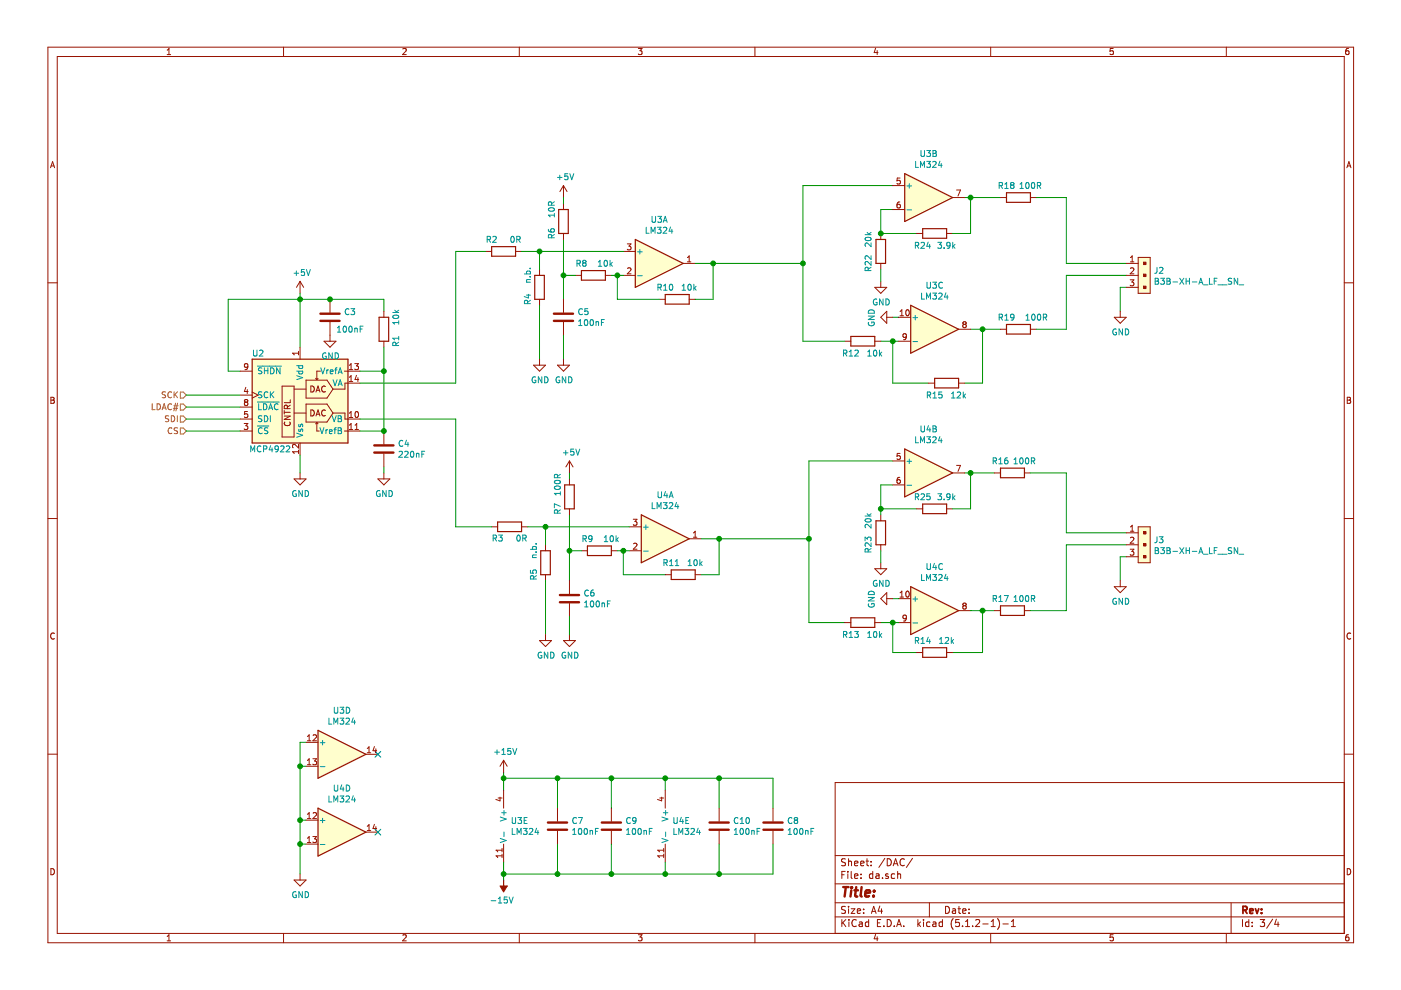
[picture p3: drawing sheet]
EESchema Schematic File Version 4
LIBS:laser_control-cache
EELAYER 29 0
EELAYER END
$Descr A4 11693 8268
encoding utf-8
Sheet 3 4
Title ""
Date ""
Rev ""
Comp ""
Comment1 ""
Comment2 ""
Comment3 ""
Comment4 ""
$EndDescr
$Comp
L Analog_DAC:MCP4922 U2
U 1 1
P 2500 3300
F 0 "U2" H 2150 3650 50  0000 C CNN
F 1 "MCP4922" H 2250 2850 50  0000 C CNN
F 2 "Package_SO:TSSOP-14_4.4x5mm_P0.65mm" H 3300 3000 50  0001 C CNN
F 3 "http://ww1.microchip.com/downloads/en/DeviceDoc/22250A.pdf" H 3300 3000 50  0001 C CNN
	1    2500 3300
	1    0    0    -1  
$EndComp
$Comp
L power:+5V #PWR08
U 1 1
P 2500 2450
F 0 "#PWR08" H 2500 2300 50  0001 C CNN
F 1 "+5V" H 2515 2623 50  0000 C CNN
F 2 "" H 2500 2450 50  0001 C CNN
F 3 "" H 2500 2450 50  0001 C CNN
	1    2500 2450
	1    0    0    -1  
$EndComp
$Comp
L power:GND #PWR09
U 1 1
P 2500 3950
F 0 "#PWR09" H 2500 3700 50  0001 C CNN
F 1 "GND" H 2505 3777 50  0000 C CNN
F 2 "" H 2500 3950 50  0001 C CNN
F 3 "" H 2500 3950 50  0001 C CNN
	1    2500 3950
	1    0    0    -1  
$EndComp
Wire Wire Line
	2500 2450 2500 2500
Text HLabel 1550 3300 0    50   Input ~ 0
SCK
Text HLabel 1550 3500 0    50   Input ~ 0
SDI
Text HLabel 1550 3600 0    50   Input ~ 0
CS
Wire Wire Line
	1550 3300 2000 3300
Wire Wire Line
	1550 3500 2000 3500
Wire Wire Line
	2000 3600 1550 3600
$Comp
L Amplifier_Operational:LM324 U3
U 5 1
P 4300 6900
F 0 "U3" H 4258 6946 50  0000 L CNN
F 1 "LM324" H 4258 6855 50  0000 L CNN
F 2 "Package_SO:SOIC-14_3.9x8.7mm_P1.27mm" H 4250 7000 50  0001 C CNN
F 3 "http://www.ti.com/lit/ds/symlink/lm2902-n.pdf" H 4350 7100 50  0001 C CNN
	5    4300 6900
	1    0    0    -1  
$EndComp
Wire Wire Line
	4200 6450 4200 6500
Wire Wire Line
	4200 7200 4200 7300
$Comp
L power:+15V #PWR018
U 1 1
P 4200 6450
F 0 "#PWR018" H 4200 6300 50  0001 C CNN
F 1 "+15V" H 4215 6623 50  0000 C CNN
F 2 "" H 4200 6450 50  0001 C CNN
F 3 "" H 4200 6450 50  0001 C CNN
	1    4200 6450
	1    0    0    -1  
$EndComp
$Comp
L power:-15V #PWR019
U 1 1
P 4200 7350
F 0 "#PWR019" H 4200 7450 50  0001 C CNN
F 1 "-15V" H 4215 7523 50  0000 C CNN
F 2 "" H 4200 7350 50  0001 C CNN
F 3 "" H 4200 7350 50  0001 C CNN
	1    4200 7350
	-1   0    0    1   
$EndComp
Wire Wire Line
	6700 2850 7050 2850
Wire Wire Line
	7500 2650 7450 2650
Wire Wire Line
	8100 2750 8200 2750
Connection ~ 8200 2750
Wire Wire Line
	8200 2750 8350 2750
$Comp
L Device:R R19
U 1 1
P 8500 2750
F 0 "R19" V 8400 2650 50  0000 C CNN
F 1 "100R" V 8400 2900 50  0000 C CNN
F 2 "Resistor_SMD:R_0805_2012Metric_Pad1.15x1.40mm_HandSolder" V 8430 2750 50  0001 C CNN
F 3 "~" H 8500 2750 50  0001 C CNN
F 4 "R" H 8500 2750 50  0001 C CNN "Spice_Primitive"
F 5 "100" H 8500 2750 50  0001 C CNN "Spice_Model"
F 6 "Y" H 8500 2750 50  0001 C CNN "Spice_Netlist_Enabled"
	1    8500 2750
	0    1    1    0   
$EndComp
Wire Wire Line
	8200 3200 8200 2750
Wire Wire Line
	8050 3200 8200 3200
Wire Wire Line
	7450 3200 7750 3200
Wire Wire Line
	7450 2850 7500 2850
Connection ~ 7450 2850
Wire Wire Line
	7450 3200 7450 2850
Wire Wire Line
	7350 2850 7450 2850
Wire Wire Line
	7450 1750 7350 1750
Wire Wire Line
	7350 1750 7350 1950
$Comp
L Device:R R15
U 1 1
P 7900 3200
F 0 "R15" V 8000 3100 50  0000 C CNN
F 1 "12k" V 8000 3300 50  0000 C CNN
F 2 "Resistor_SMD:R_0805_2012Metric_Pad1.15x1.40mm_HandSolder" V 7830 3200 50  0001 C CNN
F 3 "~" H 7900 3200 50  0001 C CNN
F 4 "R" H 7900 3200 50  0001 C CNN "Spice_Primitive"
F 5 "12k" H 7900 3200 50  0001 C CNN "Spice_Model"
F 6 "Y" H 7900 3200 50  0001 C CNN "Spice_Netlist_Enabled"
	1    7900 3200
	0    1    1    0   
$EndComp
$Comp
L Device:R R12
U 1 1
P 7200 2850
F 0 "R12" V 7300 2750 50  0000 C CNN
F 1 "10k" V 7300 2950 50  0000 C CNN
F 2 "Resistor_SMD:R_0805_2012Metric_Pad1.15x1.40mm_HandSolder" V 7130 2850 50  0001 C CNN
F 3 "~" H 7200 2850 50  0001 C CNN
F 4 "R" H 7200 2850 50  0001 C CNN "Spice_Primitive"
F 5 "10k" H 7200 2850 50  0001 C CNN "Spice_Model"
F 6 "Y" H 7200 2850 50  0001 C CNN "Spice_Netlist_Enabled"
	1    7200 2850
	0    1    1    0   
$EndComp
Wire Wire Line
	6700 1550 7450 1550
Connection ~ 8100 1650
Wire Wire Line
	8100 1650 8350 1650
$Comp
L Device:R R18
U 1 1
P 8500 1650
F 0 "R18" V 8400 1550 50  0000 C CNN
F 1 "100R" V 8400 1750 50  0000 C CNN
F 2 "Resistor_SMD:R_0805_2012Metric_Pad1.15x1.40mm_HandSolder" V 8430 1650 50  0001 C CNN
F 3 "~" H 8500 1650 50  0001 C CNN
F 4 "R" H 8500 1650 50  0001 C CNN "Spice_Primitive"
F 5 "100" H 8500 1650 50  0001 C CNN "Spice_Model"
F 6 "Y" H 8500 1650 50  0001 C CNN "Spice_Netlist_Enabled"
	1    8500 1650
	0    1    1    0   
$EndComp
Wire Wire Line
	8100 1650 8100 1950
Wire Wire Line
	8100 1650 8050 1650
$Comp
L power:GND #PWR020
U 1 1
P 7450 2650
F 0 "#PWR020" H 7450 2400 50  0001 C CNN
F 1 "GND" H 7455 2477 50  0000 C CNN
F 2 "" H 7450 2650 50  0001 C CNN
F 3 "" H 7450 2650 50  0001 C CNN
	1    7450 2650
	0    1    1    0   
$EndComp
$Comp
L Amplifier_Operational:LM324 U3
U 1 1
P 5500 2200
F 0 "U3" H 5500 2567 50  0000 C CNN
F 1 "LM324" H 5500 2476 50  0000 C CNN
F 2 "Package_SO:SOIC-14_3.9x8.7mm_P1.27mm" H 5450 2300 50  0001 C CNN
F 3 "http://www.ti.com/lit/ds/symlink/lm2902-n.pdf" H 5550 2400 50  0001 C CNN
F 4 "X" H 5500 2200 50  0001 C CNN "Spice_Primitive"
F 5 "LMX24_LM2902" H 5500 2200 50  0001 C CNN "Spice_Model"
F 6 "Y" H 5500 2200 50  0001 C CNN "Spice_Netlist_Enabled"
F 7 "/Volumes/Macintosh HD/Users/jorgkrein/Downloads/LMx24_LM2902.cir" H 5500 2200 50  0001 C CNN "Spice_Lib_File"
	1    5500 2200
	1    0    0    -1  
$EndComp
$Comp
L Amplifier_Operational:LM324 U4
U 3 1
P 7800 5100
F 0 "U4" H 7800 5467 50  0000 C CNN
F 1 "LM324" H 7800 5376 50  0000 C CNN
F 2 "Package_SO:SOIC-14_3.9x8.7mm_P1.27mm" H 7750 5200 50  0001 C CNN
F 3 "http://www.ti.com/lit/ds/symlink/lm2902-n.pdf" H 7850 5300 50  0001 C CNN
	3    7800 5100
	1    0    0    -1  
$EndComp
$Comp
L Amplifier_Operational:LM324 U3
U 3 1
P 7800 2750
F 0 "U3" H 7800 3117 50  0000 C CNN
F 1 "LM324" H 7800 3026 50  0000 C CNN
F 2 "Package_SO:SOIC-14_3.9x8.7mm_P1.27mm" H 7750 2850 50  0001 C CNN
F 3 "http://www.ti.com/lit/ds/symlink/lm2902-n.pdf" H 7850 2950 50  0001 C CNN
	3    7800 2750
	1    0    0    -1  
$EndComp
Wire Wire Line
	7350 4250 7650 4250
Wire Wire Line
	6750 5200 7050 5200
Wire Wire Line
	7500 5000 7450 5000
Wire Wire Line
	8100 5100 8200 5100
Connection ~ 8200 5100
Wire Wire Line
	8200 5100 8300 5100
$Comp
L Device:R R17
U 1 1
P 8450 5100
F 0 "R17" V 8350 5000 50  0000 C CNN
F 1 "100R" V 8350 5200 50  0000 C CNN
F 2 "Resistor_SMD:R_0805_2012Metric_Pad1.15x1.40mm_HandSolder" V 8380 5100 50  0001 C CNN
F 3 "~" H 8450 5100 50  0001 C CNN
	1    8450 5100
	0    1    1    0   
$EndComp
Wire Wire Line
	8200 5450 8200 5100
Wire Wire Line
	7950 5450 8200 5450
Wire Wire Line
	7450 5450 7650 5450
Wire Wire Line
	7450 5200 7500 5200
Connection ~ 7450 5200
Wire Wire Line
	7450 5450 7450 5200
Wire Wire Line
	7350 5200 7450 5200
Wire Wire Line
	7450 4050 7350 4050
Wire Wire Line
	7350 4050 7350 4250
$Comp
L Device:R R14
U 1 1
P 7800 5450
F 0 "R14" V 7700 5350 50  0000 C CNN
F 1 "12k" V 7700 5550 50  0000 C CNN
F 2 "Resistor_SMD:R_0805_2012Metric_Pad1.15x1.40mm_HandSolder" V 7730 5450 50  0001 C CNN
F 3 "~" H 7800 5450 50  0001 C CNN
	1    7800 5450
	0    1    1    0   
$EndComp
$Comp
L Device:R R13
U 1 1
P 7200 5200
F 0 "R13" V 7300 5100 50  0000 C CNN
F 1 "10k" V 7300 5300 50  0000 C CNN
F 2 "Resistor_SMD:R_0805_2012Metric_Pad1.15x1.40mm_HandSolder" V 7130 5200 50  0001 C CNN
F 3 "~" H 7200 5200 50  0001 C CNN
	1    7200 5200
	0    1    1    0   
$EndComp
Wire Wire Line
	6750 3850 7450 3850
Connection ~ 8100 3950
Wire Wire Line
	8100 3950 8300 3950
$Comp
L Device:R R16
U 1 1
P 8450 3950
F 0 "R16" V 8350 3850 50  0000 C CNN
F 1 "100R" V 8350 4050 50  0000 C CNN
F 2 "Resistor_SMD:R_0805_2012Metric_Pad1.15x1.40mm_HandSolder" V 8380 3950 50  0001 C CNN
F 3 "~" H 8450 3950 50  0001 C CNN
	1    8450 3950
	0    1    1    0   
$EndComp
Wire Wire Line
	8100 3950 8100 4250
Wire Wire Line
	8100 3950 8050 3950
$Comp
L power:GND #PWR021
U 1 1
P 7450 5000
F 0 "#PWR021" H 7450 4750 50  0001 C CNN
F 1 "GND" H 7455 4827 50  0000 C CNN
F 2 "" H 7450 5000 50  0001 C CNN
F 3 "" H 7450 5000 50  0001 C CNN
	1    7450 5000
	0    1    1    0   
$EndComp
Wire Wire Line
	6750 3850 6750 4500
Wire Wire Line
	9350 4650 9350 4850
Wire Wire Line
	9400 4650 9350 4650
$Comp
L power:GND #PWR023
U 1 1
P 9350 4850
F 0 "#PWR023" H 9350 4600 50  0001 C CNN
F 1 "GND" H 9355 4677 50  0000 C CNN
F 2 "" H 9350 4850 50  0001 C CNN
F 3 "" H 9350 4850 50  0001 C CNN
	1    9350 4850
	1    0    0    -1  
$EndComp
Wire Wire Line
	8900 5100 8900 4550
Wire Wire Line
	9400 4550 8900 4550
Wire Wire Line
	8600 5100 8900 5100
Wire Wire Line
	8650 2750 8900 2750
Wire Wire Line
	9350 2600 9350 2400
Wire Wire Line
	9350 2400 9400 2400
$Comp
L power:GND #PWR022
U 1 1
P 9350 2600
F 0 "#PWR022" H 9350 2350 50  0001 C CNN
F 1 "GND" H 9355 2427 50  0000 C CNN
F 2 "" H 9350 2600 50  0001 C CNN
F 3 "" H 9350 2600 50  0001 C CNN
	1    9350 2600
	1    0    0    -1  
$EndComp
$Comp
L Amplifier_Operational:LM324 U3
U 2 1
P 7750 1650
F 0 "U3" H 7750 2017 50  0000 C CNN
F 1 "LM324" H 7750 1926 50  0000 C CNN
F 2 "Package_SO:SOIC-14_3.9x8.7mm_P1.27mm" H 7700 1750 50  0001 C CNN
F 3 "http://www.ti.com/lit/ds/symlink/lm2902-n.pdf" H 7800 1850 50  0001 C CNN
F 4 "X" H 7750 1650 50  0001 C CNN "Spice_Primitive"
F 5 "LMX24_LM2902" H 7750 1650 50  0001 C CNN "Spice_Model"
F 6 "Y" H 7750 1650 50  0001 C CNN "Spice_Netlist_Enabled"
F 7 "/Volumes/Macintosh HD/Users/jorgkrein/Downloads/LMx24_LM2902.cir" H 7750 1650 50  0001 C CNN "Spice_Lib_File"
	2    7750 1650
	1    0    0    -1  
$EndComp
$Comp
L Device:R R8
U 1 1
P 4950 2300
F 0 "R8" V 4850 2200 50  0000 C CNN
F 1 "10k" V 4850 2400 50  0000 C CNN
F 2 "Resistor_SMD:R_0805_2012Metric_Pad1.15x1.40mm_HandSolder" V 4880 2300 50  0001 C CNN
F 3 "~" H 4950 2300 50  0001 C CNN
F 4 "R" H 4950 2300 50  0001 C CNN "Spice_Primitive"
F 5 "100" H 4950 2300 50  0001 C CNN "Spice_Model"
F 6 "Y" H 4950 2300 50  0001 C CNN "Spice_Netlist_Enabled"
	1    4950 2300
	0    1    1    0   
$EndComp
$Comp
L Device:R R10
U 1 1
P 5650 2500
F 0 "R10" V 5550 2400 50  0000 C CNN
F 1 "10k" V 5550 2600 50  0000 C CNN
F 2 "Resistor_SMD:R_0805_2012Metric_Pad1.15x1.40mm_HandSolder" V 5580 2500 50  0001 C CNN
F 3 "~" H 5650 2500 50  0001 C CNN
F 4 "R" H 5650 2500 50  0001 C CNN "Spice_Primitive"
F 5 "100" H 5650 2500 50  0001 C CNN "Spice_Model"
F 6 "Y" H 5650 2500 50  0001 C CNN "Spice_Netlist_Enabled"
	1    5650 2500
	0    1    1    0   
$EndComp
$Comp
L Device:R R2
U 1 1
P 4200 2100
F 0 "R2" V 4100 2000 50  0000 C CNN
F 1 "0R" V 4100 2200 50  0000 C CNN
F 2 "Resistor_SMD:R_0805_2012Metric_Pad1.15x1.40mm_HandSolder" V 4130 2100 50  0001 C CNN
F 3 "~" H 4200 2100 50  0001 C CNN
F 4 "R" H 4200 2100 50  0001 C CNN "Spice_Primitive"
F 5 "100" H 4200 2100 50  0001 C CNN "Spice_Model"
F 6 "Y" H 4200 2100 50  0001 C CNN "Spice_Netlist_Enabled"
	1    4200 2100
	0    1    1    0   
$EndComp
$Comp
L Device:R R4
U 1 1
P 4500 2400
F 0 "R4" V 4400 2300 50  0000 C CNN
F 1 "n.b." V 4400 2500 50  0000 C CNN
F 2 "Resistor_SMD:R_0805_2012Metric_Pad1.15x1.40mm_HandSolder" V 4430 2400 50  0001 C CNN
F 3 "~" H 4500 2400 50  0001 C CNN
F 4 "R" H 4500 2400 50  0001 C CNN "Spice_Primitive"
F 5 "100" H 4500 2400 50  0001 C CNN "Spice_Model"
F 6 "Y" H 4500 2400 50  0001 C CNN "Spice_Netlist_Enabled"
	1    4500 2400
	1    0    0    -1  
$EndComp
Wire Wire Line
	3000 3200 3800 3200
Wire Wire Line
	4350 2100 4500 2100
Wire Wire Line
	4500 2100 4500 2250
Wire Wire Line
	4500 2550 4500 3000
Wire Wire Line
	5200 2300 5150 2300
Wire Wire Line
	5950 2200 5950 2500
Wire Wire Line
	5950 2500 5800 2500
$Comp
L power:GND #PWR012
U 1 1
P 4500 3000
F 0 "#PWR012" H 4500 2750 50  0001 C CNN
F 1 "GND" H 4505 2827 50  0000 C CNN
F 2 "" H 4500 3000 50  0001 C CNN
F 3 "" H 4500 3000 50  0001 C CNN
	1    4500 3000
	1    0    0    -1  
$EndComp
$Comp
L power:GND #PWR015
U 1 1
P 4700 3000
F 0 "#PWR015" H 4700 2750 50  0001 C CNN
F 1 "GND" H 4705 2827 50  0000 C CNN
F 2 "" H 4700 3000 50  0001 C CNN
F 3 "" H 4700 3000 50  0001 C CNN
	1    4700 3000
	1    0    0    -1  
$EndComp
Wire Wire Line
	5150 2300 5150 2500
Wire Wire Line
	5150 2500 5500 2500
Connection ~ 5150 2300
Wire Wire Line
	5150 2300 5100 2300
Wire Wire Line
	4700 2300 4700 2000
Connection ~ 4700 2300
$Comp
L Device:R R6
U 1 1
P 4700 1850
F 0 "R6" V 4600 1750 50  0000 C CNN
F 1 "10R" V 4600 1950 50  0000 C CNN
F 2 "Resistor_SMD:R_0805_2012Metric_Pad1.15x1.40mm_HandSolder" V 4630 1850 50  0001 C CNN
F 3 "~" H 4700 1850 50  0001 C CNN
F 4 "R" H 4700 1850 50  0001 C CNN "Spice_Primitive"
F 5 "100" H 4700 1850 50  0001 C CNN "Spice_Model"
F 6 "Y" H 4700 1850 50  0001 C CNN "Spice_Netlist_Enabled"
	1    4700 1850
	1    0    0    -1  
$EndComp
Wire Wire Line
	4700 2300 4700 2500
$Comp
L Amplifier_Operational:LM324 U4
U 1 1
P 5550 4500
F 0 "U4" H 5550 4867 50  0000 C CNN
F 1 "LM324" H 5550 4776 50  0000 C CNN
F 2 "Package_SO:SOIC-14_3.9x8.7mm_P1.27mm" H 5500 4600 50  0001 C CNN
F 3 "http://www.ti.com/lit/ds/symlink/lm2902-n.pdf" H 5600 4700 50  0001 C CNN
F 4 "X" H 5550 4500 50  0001 C CNN "Spice_Primitive"
F 5 "LMX24_LM2902" H 5550 4500 50  0001 C CNN "Spice_Model"
F 6 "Y" H 5550 4500 50  0001 C CNN "Spice_Netlist_Enabled"
F 7 "/Volumes/Macintosh HD/Users/jorgkrein/Downloads/LMx24_LM2902.cir" H 5550 4500 50  0001 C CNN "Spice_Lib_File"
	1    5550 4500
	1    0    0    -1  
$EndComp
$Comp
L Device:R R9
U 1 1
P 5000 4600
F 0 "R9" V 4900 4500 50  0000 C CNN
F 1 "10k" V 4900 4700 50  0000 C CNN
F 2 "Resistor_SMD:R_0805_2012Metric_Pad1.15x1.40mm_HandSolder" V 4930 4600 50  0001 C CNN
F 3 "~" H 5000 4600 50  0001 C CNN
F 4 "R" H 5000 4600 50  0001 C CNN "Spice_Primitive"
F 5 "100" H 5000 4600 50  0001 C CNN "Spice_Model"
F 6 "Y" H 5000 4600 50  0001 C CNN "Spice_Netlist_Enabled"
	1    5000 4600
	0    1    1    0   
$EndComp
$Comp
L Device:R R11
U 1 1
P 5700 4800
F 0 "R11" V 5600 4700 50  0000 C CNN
F 1 "10k" V 5600 4900 50  0000 C CNN
F 2 "Resistor_SMD:R_0805_2012Metric_Pad1.15x1.40mm_HandSolder" V 5630 4800 50  0001 C CNN
F 3 "~" H 5700 4800 50  0001 C CNN
F 4 "R" H 5700 4800 50  0001 C CNN "Spice_Primitive"
F 5 "100" H 5700 4800 50  0001 C CNN "Spice_Model"
F 6 "Y" H 5700 4800 50  0001 C CNN "Spice_Netlist_Enabled"
	1    5700 4800
	0    1    1    0   
$EndComp
$Comp
L Device:R R3
U 1 1
P 4250 4400
F 0 "R3" V 4150 4500 50  0000 C CNN
F 1 "0R" V 4150 4300 50  0000 C CNN
F 2 "Resistor_SMD:R_0805_2012Metric_Pad1.15x1.40mm_HandSolder" V 4180 4400 50  0001 C CNN
F 3 "~" H 4250 4400 50  0001 C CNN
F 4 "R" H 4250 4400 50  0001 C CNN "Spice_Primitive"
F 5 "100" H 4250 4400 50  0001 C CNN "Spice_Model"
F 6 "Y" H 4250 4400 50  0001 C CNN "Spice_Netlist_Enabled"
	1    4250 4400
	0    -1   -1   0   
$EndComp
$Comp
L Device:R R5
U 1 1
P 4550 4700
F 0 "R5" V 4450 4600 50  0000 C CNN
F 1 "n.b." V 4450 4800 50  0000 C CNN
F 2 "Resistor_SMD:R_0805_2012Metric_Pad1.15x1.40mm_HandSolder" V 4480 4700 50  0001 C CNN
F 3 "~" H 4550 4700 50  0001 C CNN
F 4 "R" H 4550 4700 50  0001 C CNN "Spice_Primitive"
F 5 "100" H 4550 4700 50  0001 C CNN "Spice_Model"
F 6 "Y" H 4550 4700 50  0001 C CNN "Spice_Netlist_Enabled"
	1    4550 4700
	1    0    0    -1  
$EndComp
Wire Wire Line
	4400 4400 4550 4400
Wire Wire Line
	4550 4400 4550 4550
Wire Wire Line
	4550 4850 4550 5300
Wire Wire Line
	5250 4600 5200 4600
Wire Wire Line
	5850 4500 6000 4500
Wire Wire Line
	6000 4800 5850 4800
$Comp
L power:GND #PWR013
U 1 1
P 4550 5300
F 0 "#PWR013" H 4550 5050 50  0001 C CNN
F 1 "GND" H 4555 5127 50  0000 C CNN
F 2 "" H 4550 5300 50  0001 C CNN
F 3 "" H 4550 5300 50  0001 C CNN
	1    4550 5300
	1    0    0    -1  
$EndComp
$Comp
L power:GND #PWR017
U 1 1
P 4750 5300
F 0 "#PWR017" H 4750 5050 50  0001 C CNN
F 1 "GND" H 4755 5127 50  0000 C CNN
F 2 "" H 4750 5300 50  0001 C CNN
F 3 "" H 4750 5300 50  0001 C CNN
	1    4750 5300
	1    0    0    -1  
$EndComp
Wire Wire Line
	5200 4600 5200 4800
Wire Wire Line
	5200 4800 5550 4800
Connection ~ 5200 4600
Wire Wire Line
	5200 4600 5150 4600
Wire Wire Line
	4750 4600 4750 4300
Connection ~ 4750 4600
$Comp
L Device:R R7
U 1 1
P 4750 4150
F 0 "R7" V 4650 4050 50  0000 C CNN
F 1 "100R" V 4650 4250 50  0000 C CNN
F 2 "Resistor_SMD:R_0805_2012Metric_Pad1.15x1.40mm_HandSolder" V 4680 4150 50  0001 C CNN
F 3 "~" H 4750 4150 50  0001 C CNN
F 4 "R" H 4750 4150 50  0001 C CNN "Spice_Primitive"
F 5 "100" H 4750 4150 50  0001 C CNN "Spice_Model"
F 6 "Y" H 4750 4150 50  0001 C CNN "Spice_Netlist_Enabled"
	1    4750 4150
	1    0    0    -1  
$EndComp
Wire Wire Line
	4750 4600 4750 4850
Wire Wire Line
	4050 2100 3800 2100
Wire Wire Line
	3800 2100 3800 3200
Wire Wire Line
	3000 3500 3800 3500
Wire Wire Line
	3800 3500 3800 4400
Wire Wire Line
	3800 4400 4100 4400
Wire Wire Line
	4500 2100 5200 2100
Connection ~ 4500 2100
Wire Wire Line
	4700 2300 4800 2300
$Comp
L Device:C C5
U 1 1
P 4700 2650
F 0 "C5" H 4815 2696 50  0000 L CNN
F 1 "100nF" H 4815 2605 50  0000 L CNN
F 2 "Capacitor_SMD:C_0805_2012Metric_Pad1.15x1.40mm_HandSolder" H 4738 2500 50  0001 C CNN
F 3 "~" H 4700 2650 50  0001 C CNN
	1    4700 2650
	1    0    0    -1  
$EndComp
Wire Wire Line
	4700 2800 4700 3000
$Comp
L Device:C C6
U 1 1
P 4750 5000
F 0 "C6" H 4865 5046 50  0000 L CNN
F 1 "100nF" H 4865 4955 50  0000 L CNN
F 2 "Capacitor_SMD:C_0805_2012Metric_Pad1.15x1.40mm_HandSolder" H 4788 4850 50  0001 C CNN
F 3 "~" H 4750 5000 50  0001 C CNN
	1    4750 5000
	1    0    0    -1  
$EndComp
Wire Wire Line
	4750 5150 4750 5300
Wire Wire Line
	4550 4400 5250 4400
Connection ~ 4550 4400
Wire Wire Line
	4750 4600 4850 4600
Wire Wire Line
	6000 4500 6000 4800
Wire Wire Line
	5800 2200 5950 2200
Connection ~ 5950 2200
Connection ~ 6700 2200
Wire Wire Line
	5950 2200 6700 2200
Wire Wire Line
	7350 1950 7650 1950
Wire Wire Line
	6000 4500 6750 4500
Connection ~ 6000 4500
Connection ~ 6750 4500
Wire Wire Line
	6750 4500 6750 5200
$Comp
L Amplifier_Operational:LM324 U4
U 5 1
P 5650 6900
F 0 "U4" H 5608 6946 50  0000 L CNN
F 1 "LM324" H 5608 6855 50  0000 L CNN
F 2 "" H 5600 7000 50  0001 C CNN
F 3 "http://www.ti.com/lit/ds/symlink/lm2902-n.pdf" H 5700 7100 50  0001 C CNN
	5    5650 6900
	1    0    0    -1  
$EndComp
Wire Wire Line
	4200 6500 4650 6500
Wire Wire Line
	5550 6500 5550 6600
Connection ~ 4200 6500
Wire Wire Line
	4200 6500 4200 6600
Wire Wire Line
	4200 7300 4650 7300
Wire Wire Line
	5550 7300 5550 7200
Connection ~ 4200 7300
Wire Wire Line
	4200 7300 4200 7350
Wire Wire Line
	6700 2200 6700 2850
Wire Wire Line
	6700 1550 6700 2200
Wire Wire Line
	8900 2300 9400 2300
Wire Wire Line
	8900 1650 8900 2200
Wire Wire Line
	8900 2200 9400 2200
Wire Wire Line
	8650 1650 8900 1650
Wire Wire Line
	8900 2750 8900 2300
Wire Wire Line
	8600 3950 8900 3950
Wire Wire Line
	8900 3950 8900 4450
Wire Wire Line
	8900 4450 9400 4450
$Comp
L Device:C C3
U 1 1
P 2750 2650
F 0 "C3" H 2865 2696 50  0000 L CNN
F 1 "100nF" H 2800 2550 50  0000 L CNN
F 2 "Capacitor_SMD:C_0805_2012Metric_Pad1.15x1.40mm_HandSolder" H 2788 2500 50  0001 C CNN
F 3 "~" H 2750 2650 50  0001 C CNN
	1    2750 2650
	1    0    0    -1  
$EndComp
$Comp
L power:GND #PWR010
U 1 1
P 2750 2800
F 0 "#PWR010" H 2750 2550 50  0001 C CNN
F 1 "GND" H 2755 2627 50  0000 C CNN
F 2 "" H 2750 2800 50  0001 C CNN
F 3 "" H 2750 2800 50  0001 C CNN
	1    2750 2800
	1    0    0    -1  
$EndComp
Connection ~ 2500 2500
Wire Wire Line
	2500 2500 2500 2900
Wire Wire Line
	2500 2500 2750 2500
Wire Wire Line
	3200 2500 3200 2600
Wire Wire Line
	3200 3600 3000 3600
Wire Wire Line
	3000 3100 3200 3100
Connection ~ 3200 3100
Wire Wire Line
	3200 3100 3200 3600
Connection ~ 2750 2500
Wire Wire Line
	2750 2500 3200 2500
Wire Wire Line
	2000 3100 1900 3100
Wire Wire Line
	1900 3100 1900 2500
Wire Wire Line
	1900 2500 2500 2500
$Comp
L Device:R R1
U 1 1
P 3200 2750
F 0 "R1" V 3300 2650 50  0000 C CNN
F 1 "10k" V 3300 2850 50  0000 C CNN
F 2 "Resistor_SMD:R_0805_2012Metric_Pad1.15x1.40mm_HandSolder" V 3130 2750 50  0001 C CNN
F 3 "~" H 3200 2750 50  0001 C CNN
F 4 "R" H 3200 2750 50  0001 C CNN "Spice_Primitive"
F 5 "100" H 3200 2750 50  0001 C CNN "Spice_Model"
F 6 "Y" H 3200 2750 50  0001 C CNN "Spice_Netlist_Enabled"
	1    3200 2750
	1    0    0    -1  
$EndComp
Wire Wire Line
	3200 2900 3200 3100
$Comp
L Device:C C4
U 1 1
P 3200 3750
F 0 "C4" H 3315 3796 50  0000 L CNN
F 1 "220nF" H 3315 3705 50  0000 L CNN
F 2 "Capacitor_SMD:C_0805_2012Metric_Pad1.15x1.40mm_HandSolder" H 3238 3600 50  0001 C CNN
F 3 "~" H 3200 3750 50  0001 C CNN
	1    3200 3750
	1    0    0    -1  
$EndComp
$Comp
L power:GND #PWR011
U 1 1
P 3200 3950
F 0 "#PWR011" H 3200 3700 50  0001 C CNN
F 1 "GND" H 3205 3777 50  0000 C CNN
F 2 "" H 3200 3950 50  0001 C CNN
F 3 "" H 3200 3950 50  0001 C CNN
	1    3200 3950
	1    0    0    -1  
$EndComp
Wire Wire Line
	3200 3900 3200 3950
Connection ~ 3200 3600
$Comp
L power:+5V #PWR014
U 1 1
P 4700 1650
F 0 "#PWR014" H 4700 1500 50  0001 C CNN
F 1 "+5V" H 4715 1823 50  0000 C CNN
F 2 "" H 4700 1650 50  0001 C CNN
F 3 "" H 4700 1650 50  0001 C CNN
	1    4700 1650
	1    0    0    -1  
$EndComp
$Comp
L power:+5V #PWR016
U 1 1
P 4750 3950
F 0 "#PWR016" H 4750 3800 50  0001 C CNN
F 1 "+5V" H 4765 4123 50  0000 C CNN
F 2 "" H 4750 3950 50  0001 C CNN
F 3 "" H 4750 3950 50  0001 C CNN
	1    4750 3950
	1    0    0    -1  
$EndComp
Wire Wire Line
	4750 3950 4750 4000
Wire Wire Line
	4700 1650 4700 1700
$Comp
L Device:C C8
U 1 1
P 6450 6900
F 0 "C8" H 6565 6946 50  0000 L CNN
F 1 "100nF" H 6565 6855 50  0000 L CNN
F 2 "Capacitor_SMD:C_0805_2012Metric_Pad1.15x1.40mm_HandSolder" H 6488 6750 50  0001 C CNN
F 3 "~" H 6450 6900 50  0001 C CNN
	1    6450 6900
	1    0    0    -1  
$EndComp
Connection ~ 4650 6500
Wire Wire Line
	4650 6500 5100 6500
Connection ~ 4650 7300
Wire Wire Line
	4650 7300 5100 7300
Wire Wire Line
	5550 6500 6000 6500
Wire Wire Line
	6450 6500 6450 6750
Connection ~ 5550 6500
Wire Wire Line
	6450 7050 6450 7300
Wire Wire Line
	6450 7300 6000 7300
Connection ~ 5550 7300
Wire Wire Line
	4650 7050 4650 7300
Wire Wire Line
	4650 6500 4650 6750
$Comp
L Device:C C7
U 1 1
P 4650 6900
F 0 "C7" H 4765 6946 50  0000 L CNN
F 1 "100nF" H 4765 6855 50  0000 L CNN
F 2 "Capacitor_SMD:C_0805_2012Metric_Pad1.15x1.40mm_HandSolder" H 4688 6750 50  0001 C CNN
F 3 "~" H 4650 6900 50  0001 C CNN
	1    4650 6900
	1    0    0    -1  
$EndComp
$Comp
L Device:C C9
U 1 1
P 5100 6900
F 0 "C9" H 5215 6946 50  0000 L CNN
F 1 "100nF" H 5215 6855 50  0000 L CNN
F 2 "Capacitor_SMD:C_0805_2012Metric_Pad1.15x1.40mm_HandSolder" H 5138 6750 50  0001 C CNN
F 3 "~" H 5100 6900 50  0001 C CNN
	1    5100 6900
	1    0    0    -1  
$EndComp
$Comp
L Device:C C10
U 1 1
P 6000 6900
F 0 "C10" H 6115 6946 50  0000 L CNN
F 1 "100nF" H 6115 6855 50  0000 L CNN
F 2 "Capacitor_SMD:C_0805_2012Metric_Pad1.15x1.40mm_HandSolder" H 6038 6750 50  0001 C CNN
F 3 "~" H 6000 6900 50  0001 C CNN
	1    6000 6900
	1    0    0    -1  
$EndComp
Wire Wire Line
	5100 6500 5100 6750
Connection ~ 5100 6500
Wire Wire Line
	5100 6500 5550 6500
Wire Wire Line
	5100 7050 5100 7300
Connection ~ 5100 7300
Wire Wire Line
	5100 7300 5550 7300
Wire Wire Line
	6000 6750 6000 6500
Connection ~ 6000 6500
Wire Wire Line
	6000 6500 6450 6500
Wire Wire Line
	6000 7050 6000 7300
Connection ~ 6000 7300
Wire Wire Line
	6000 7300 5550 7300
$Comp
L dk_Rectangular-Connectors-Headers-Male-Pins:B3B-XH-A_LF__SN_ J2
U 1 1
P 9500 2200
F 0 "J2" V 9559 2072 50  0000 R CNN
F 1 "B3B-XH-A_LF__SN_" V 9650 2072 50  0000 R CNN
F 2 "digikey-footprints:PinHeader_1x3_P2.5mm_Drill1.1mm" H 9700 2400 50  0001 L CNN
F 3 "http://www.jst-mfg.com/product/pdf/eng/eXH.pdf" H 9700 2500 50  0001 L CNN
F 4 "455-2248-ND" H 9700 2600 60  0001 L CNN "Digi-Key_PN"
F 5 "B3B-XH-A(LF)(SN)" H 9700 2700 60  0001 L CNN "MPN"
F 6 "Connectors, Interconnects" H 9700 2800 60  0001 L CNN "Category"
F 7 "Rectangular Connectors - Headers, Male Pins" H 9700 2900 60  0001 L CNN "Family"
F 8 "http://www.jst-mfg.com/product/pdf/eng/eXH.pdf" H 9700 3000 60  0001 L CNN "DK_Datasheet_Link"
F 9 "/product-detail/en/jst-sales-america-inc/B3B-XH-A(LF)(SN)/455-2248-ND/1651046" H 9700 3100 60  0001 L CNN "DK_Detail_Page"
F 10 "CONN HEADER VERT 3POS 2.5MM" H 9700 3200 60  0001 L CNN "Description"
F 11 "JST Sales America Inc." H 9700 3300 60  0001 L CNN "Manufacturer"
F 12 "Active" H 9700 3400 60  0001 L CNN "Status"
	1    9500 2200
	0    -1   1    0   
$EndComp
$Comp
L dk_Rectangular-Connectors-Headers-Male-Pins:B3B-XH-A_LF__SN_ J3
U 1 1
P 9500 4450
F 0 "J3" V 9559 4322 50  0000 R CNN
F 1 "B3B-XH-A_LF__SN_" V 9650 4322 50  0000 R CNN
F 2 "digikey-footprints:PinHeader_1x3_P2.5mm_Drill1.1mm" H 9700 4650 50  0001 L CNN
F 3 "http://www.jst-mfg.com/product/pdf/eng/eXH.pdf" H 9700 4750 50  0001 L CNN
F 4 "455-2248-ND" H 9700 4850 60  0001 L CNN "Digi-Key_PN"
F 5 "B3B-XH-A(LF)(SN)" H 9700 4950 60  0001 L CNN "MPN"
F 6 "Connectors, Interconnects" H 9700 5050 60  0001 L CNN "Category"
F 7 "Rectangular Connectors - Headers, Male Pins" H 9700 5150 60  0001 L CNN "Family"
F 8 "http://www.jst-mfg.com/product/pdf/eng/eXH.pdf" H 9700 5250 60  0001 L CNN "DK_Datasheet_Link"
F 9 "/product-detail/en/jst-sales-america-inc/B3B-XH-A(LF)(SN)/455-2248-ND/1651046" H 9700 5350 60  0001 L CNN "DK_Detail_Page"
F 10 "CONN HEADER VERT 3POS 2.5MM" H 9700 5450 60  0001 L CNN "Description"
F 11 "JST Sales America Inc." H 9700 5550 60  0001 L CNN "Manufacturer"
F 12 "Active" H 9700 5650 60  0001 L CNN "Status"
	1    9500 4450
	0    -1   1    0   
$EndComp
$Comp
L Device:R R24
U 1 1
P 7800 1950
F 0 "R24" V 7900 1850 50  0000 C CNN
F 1 "3.9k" V 7900 2050 50  0000 C CNN
F 2 "Resistor_SMD:R_0805_2012Metric_Pad1.15x1.40mm_HandSolder" V 7730 1950 50  0001 C CNN
F 3 "~" H 7800 1950 50  0001 C CNN
F 4 "R" H 7800 1950 50  0001 C CNN "Spice_Primitive"
F 5 "10k" H 7800 1950 50  0001 C CNN "Spice_Model"
F 6 "Y" H 7800 1950 50  0001 C CNN "Spice_Netlist_Enabled"
	1    7800 1950
	0    1    1    0   
$EndComp
Wire Wire Line
	7950 1950 8100 1950
$Comp
L Device:R R22
U 1 1
P 7350 2100
F 0 "R22" V 7450 2200 50  0000 C CNN
F 1 "20k" V 7450 2000 50  0000 C CNN
F 2 "Resistor_SMD:R_0805_2012Metric_Pad1.15x1.40mm_HandSolder" V 7280 2100 50  0001 C CNN
F 3 "~" H 7350 2100 50  0001 C CNN
F 4 "R" H 7350 2100 50  0001 C CNN "Spice_Primitive"
F 5 "10k" H 7350 2100 50  0001 C CNN "Spice_Model"
F 6 "Y" H 7350 2100 50  0001 C CNN "Spice_Netlist_Enabled"
	1    7350 2100
	-1   0    0    1   
$EndComp
Connection ~ 7350 1950
$Comp
L power:GND #PWR027
U 1 1
P 7350 2350
F 0 "#PWR027" H 7350 2100 50  0001 C CNN
F 1 "GND" H 7355 2177 50  0000 C CNN
F 2 "" H 7350 2350 50  0001 C CNN
F 3 "" H 7350 2350 50  0001 C CNN
	1    7350 2350
	1    0    0    -1  
$EndComp
Wire Wire Line
	7350 2250 7350 2350
$Comp
L Device:R R25
U 1 1
P 7800 4250
F 0 "R25" V 7700 4150 50  0000 C CNN
F 1 "3.9k" V 7700 4350 50  0000 C CNN
F 2 "Resistor_SMD:R_0805_2012Metric_Pad1.15x1.40mm_HandSolder" V 7730 4250 50  0001 C CNN
F 3 "~" H 7800 4250 50  0001 C CNN
	1    7800 4250
	0    1    1    0   
$EndComp
Wire Wire Line
	7950 4250 8100 4250
$Comp
L Device:R R23
U 1 1
P 7350 4450
F 0 "R23" V 7450 4550 50  0000 C CNN
F 1 "20k" V 7450 4350 50  0000 C CNN
F 2 "Resistor_SMD:R_0805_2012Metric_Pad1.15x1.40mm_HandSolder" V 7280 4450 50  0001 C CNN
F 3 "~" H 7350 4450 50  0001 C CNN
	1    7350 4450
	-1   0    0    1   
$EndComp
$Comp
L power:GND #PWR028
U 1 1
P 7350 4700
F 0 "#PWR028" H 7350 4450 50  0001 C CNN
F 1 "GND" H 7355 4527 50  0000 C CNN
F 2 "" H 7350 4700 50  0001 C CNN
F 3 "" H 7350 4700 50  0001 C CNN
	1    7350 4700
	1    0    0    -1  
$EndComp
Wire Wire Line
	7350 4250 7350 4300
Connection ~ 7350 4250
Wire Wire Line
	7350 4600 7350 4700
$Comp
L Amplifier_Operational:LM324 U4
U 2 1
P 7750 3950
F 0 "U4" H 7750 4317 50  0000 C CNN
F 1 "LM324" H 7750 4226 50  0000 C CNN
F 2 "Package_SO:SOIC-14_3.9x8.7mm_P1.27mm" H 7700 4050 50  0001 C CNN
F 3 "http://www.ti.com/lit/ds/symlink/lm2902-n.pdf" H 7800 4150 50  0001 C CNN
	2    7750 3950
	1    0    0    -1  
$EndComp
$Comp
L Amplifier_Operational:LM324 U3
U 4 1
P 2850 6300
F 0 "U3" H 2850 6667 50  0000 C CNN
F 1 "LM324" H 2850 6576 50  0000 C CNN
F 2 "" H 2800 6400 50  0001 C CNN
F 3 "http://www.ti.com/lit/ds/symlink/lm2902-n.pdf" H 2900 6500 50  0001 C CNN
	4    2850 6300
	1    0    0    -1  
$EndComp
$Comp
L Amplifier_Operational:LM324 U4
U 4 1
P 2850 6950
F 0 "U4" H 2850 7317 50  0000 C CNN
F 1 "LM324" H 2850 7226 50  0000 C CNN
F 2 "" H 2800 7050 50  0001 C CNN
F 3 "http://www.ti.com/lit/ds/symlink/lm2902-n.pdf" H 2900 7150 50  0001 C CNN
	4    2850 6950
	1    0    0    -1  
$EndComp
$Comp
L power:GND #PWR029
U 1 1
P 2500 7300
F 0 "#PWR029" H 2500 7050 50  0001 C CNN
F 1 "GND" H 2505 7127 50  0000 C CNN
F 2 "" H 2500 7300 50  0001 C CNN
F 3 "" H 2500 7300 50  0001 C CNN
	1    2500 7300
	1    0    0    -1  
$EndComp
Wire Wire Line
	2550 6200 2500 6200
Wire Wire Line
	2500 6200 2500 6400
Wire Wire Line
	2550 7050 2500 7050
Connection ~ 2500 7050
Wire Wire Line
	2500 7050 2500 7300
Wire Wire Line
	2550 6850 2500 6850
Connection ~ 2500 6850
Wire Wire Line
	2500 6850 2500 7050
Wire Wire Line
	2550 6400 2500 6400
Connection ~ 2500 6400
Wire Wire Line
	2500 6400 2500 6850
NoConn ~ 3150 6300
NoConn ~ 3150 6950
Text HLabel 1550 3400 0    50   Input ~ 0
LDAC#
Wire Wire Line
	2500 3800 2500 3950
Wire Wire Line
	2000 3400 1550 3400
$EndSCHEMATC
